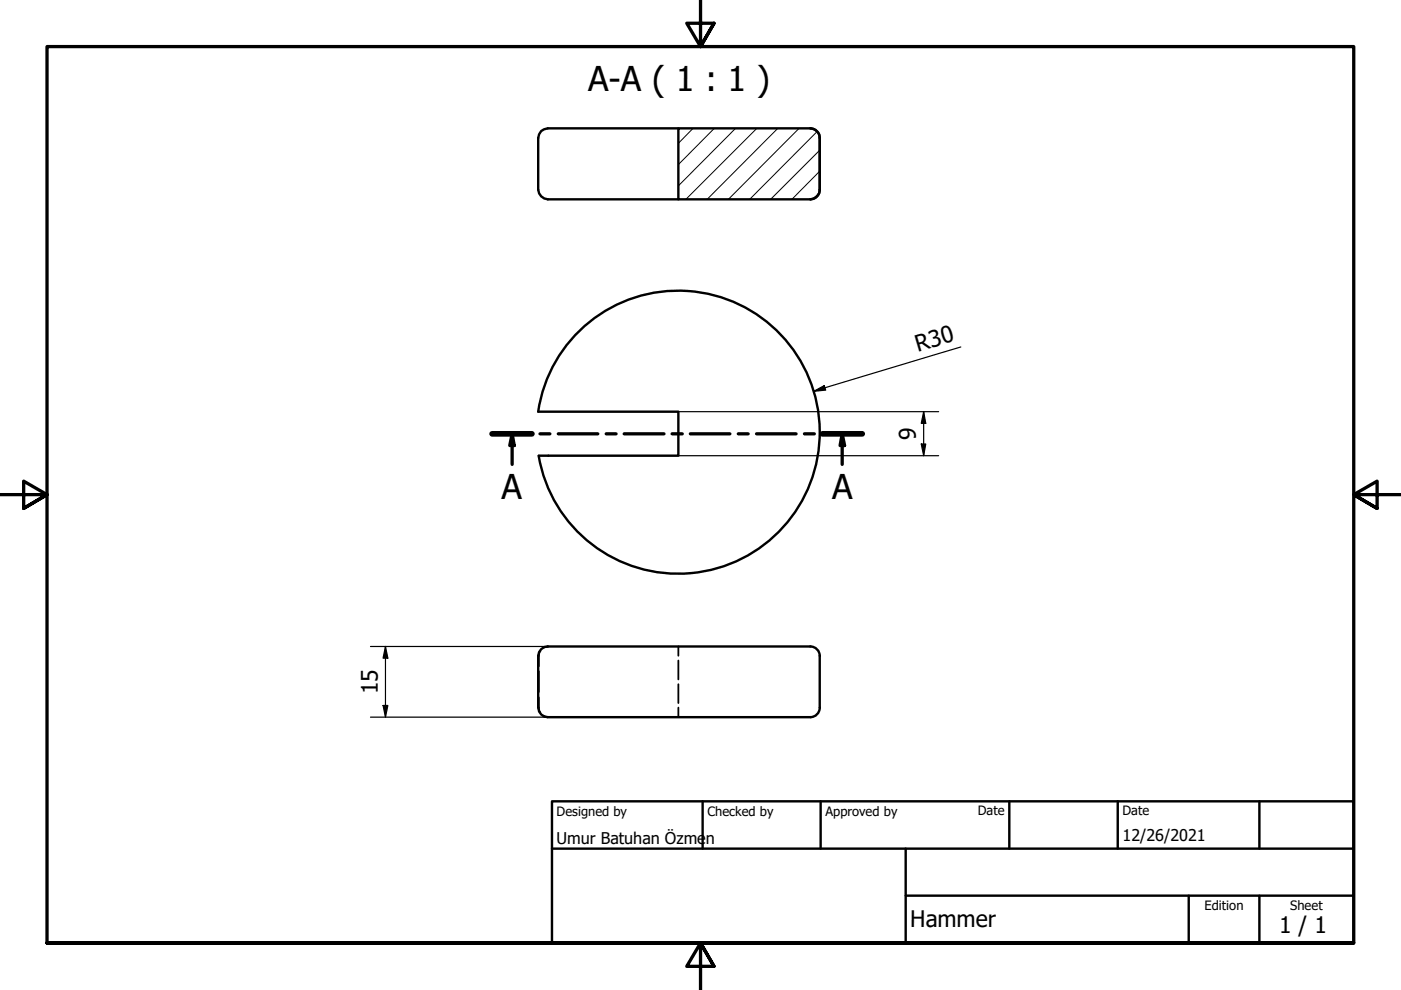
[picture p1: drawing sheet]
<svg xmlns="http://www.w3.org/2000/svg" width="297mm" height="210mm" viewBox="0 0 297 210" stroke-linecap="round" stroke-linejoin="round" font-family="sans-serif">
<!-- layer: Hatch (ISO) -->
<path d="M146.9 27.2l-3.1 3.2M151.4 27.2l-7.6 7.7M156 27.2l-12.2 12.2M160.5 27.2l-15.1 15.1M164.9 27.2l-15 15.1M169.4 27.2l-15 15.1M173.2 27.9l-14.3 14.4M173.8 36.3l-5.9 6M173.8 31.8l-10.4 10.5M173.7 40.9l-1.2 1.2" fill="none" stroke="#000" stroke-width=".21"/>
<!-- layer: Hidden (ISO) -->
<path d="M114.6 138.1l-.2 .2-.2 .7v2.3M116.3 137.1l-1 .2M143.8 137.1v1.9M114.2 147.9v2.1l.2 .8 .2 .2M114.2 142.3v4.4M115.3 151.7l.2 .2 .8 .2M143.8 140.1v4M143.8 145.1v4M143.8 150v2.1" fill="none" stroke="#000" stroke-width=".38"/>
<!-- layer: Visible (ISO) -->
<path d="M143.8 27.2h28a2.06 2.06 0 0 1 2 2v11a2.06 2.06 0 0 1-2 2.1h-28zM143.8 27.2h-27.7a2.06 2.06 0 0 0-2 2v11a2.19 2.19 0 0 0 2 2.1h27.7M171.8 27.2a2 2 0 0 1 2 2M173.8 40.3a2 2 0 0 1-2 2M122 71a30 30 0 0 1 46.6 3.8 30 30 0 0 1-13.6 44.7 30 30 0 0 1-40.8-22.9h29.6v-9.3h-29.7a29.9 29.9 0 0 1 7.9-16.3zM171.8 137.1a2 2 0 0 1 2 2M171.8 137.1h-55.7a2.06 2.06 0 0 0-2 1.9v11a2.06 2.06 0 0 0 2 2.1h55.7M173.8 139v11M173.8 150.1a2 2 0 0 1-2 2" fill="none" stroke="#000" stroke-width=".51"/>
<!-- layer: Section Line (ISO) -->
<g fill="none" stroke="#000" stroke-width=".7">
<path d="M104.3 92h8.5M108.6 92l.4 2.5h-.9zM108.6 92v6.5M114.5 92h2.1M118.4 92h8.3M128.5 92h2.1M132.3 92h8.5M142.5 92h2.2M146.4 92h8.3M156.5 92h2.1M160.4 92h8.4M170.6 92h2.1"/>
<path d="M174.4 92h8.4M178.6 92l.5 2.5h-1zM178.6 92v6.5"/>
</g>
<path d="M104.3 92h8.5M174.4 92h8.4" fill="none" stroke="#000" stroke-width="1.2"/>
<g fill="#000">
<path d="M108.6 92l.4 2.5h-.9z" fill-rule="evenodd"/>
<path d="M178.6 92l.5 2.5h-1z" fill-rule="evenodd"/>
</g>
<!-- layer: Border (ISO) -->
<path d="M148.5 -.1v10l-2.9-5h5.8l-2.9 5 2.9-5M0 104.9h10l-5-2.9v5.8l5-2.9-5 2.9M297 104.9h-10l5-2.9v5.8l-5-2.9 5 2.9M10 199.9v-190h277v190h-277h277M151.4 204.9l-2.9-5 2.9 5h-5.8l2.9-5v10" fill="none" stroke="#000" stroke-width=".7"/>
<!-- layer: Title (ISO) -->
<path d="M117 169.9h170v30h-170zM117 179.9h170M149 169.9v10M174 169.9v10M192 179.9v20M214 169.9v10M237 169.9v10M267 169.9v10M192 189.9h95M252 189.9v10M267 189.9v10" fill="none" stroke="#000" stroke-width=".51"/>
<!-- layer: Dimension (ISO) -->
<path d="M203.7 73.6l-31.2 9.4M143.8 87.3h55.2M143.8 96.6h55.2M172.5 83l2.3-1.2 .3 .9zM195.3 94.1h1l-.5 2.5zM195.8 87.3l.5 2.5h-1zM195.8 87.3v9.3M78.5 137.1h37.6M81.7 137.1l.5 2.4h-1zM81.7 137.1v15M78.5 152.1h37.6M81.2 149.6h1l-.5 2.5z" fill="none" stroke="#000" stroke-width=".25"/>
<g fill="#000">
<path d="M172.5 83l2.3-1.2 .3 .9z" fill-rule="evenodd"/>
<path d="M195.3 94.1h1l-.5 2.5z" fill-rule="evenodd"/>
<path d="M195.8 87.3l.5 2.5h-1z" fill-rule="evenodd"/>
<path d="M81.7 137.1l.5 2.4h-1z" fill-rule="evenodd"/>
<path d="M81.2 149.6h1l-.5 2.5z" fill-rule="evenodd"/>
</g>
<g font-size="7.2">
<text x="124.7" y="19.3">A-A ( 1 : 1 )</text>
<text x="106.4" y="105.7">A</text>
<text x="176.4" y="105.7">A</text>
</g>
<g font-size="4.8">
<text x="194.6" y="74.6" transform="rotate(-17 194.6 74.6)">R30</text>
<text x="194.2" y="93.3" transform="rotate(-90 194.2 93.3)">9</text>
<text x="80.1" y="147.2" transform="rotate(-90 80.1 147.2)">15</text>
<text x="193" y="196.6">Hammer</text>
<text x="271.2" y="197.8">1 / 1</text>
</g>
<g font-size="3.4">
<text x="118" y="178.9">Umur Batuhan Özme</text>
<text x="149.7" y="178.9">n</text>
<text x="238" y="178.3">12/26/2021</text>
</g>
<g font-size="2.7">
<text x="118" y="173">Designed by</text>
<text x="150" y="173">Checked by</text>
<text x="175" y="173">Approved by</text>
<text x="207.3" y="172.9">Date</text>
<text x="238" y="172.9">Date</text>
<text x="255.4" y="193">Edition</text>
<text x="273.6" y="193">Sheet</text>
</g>
</svg>
